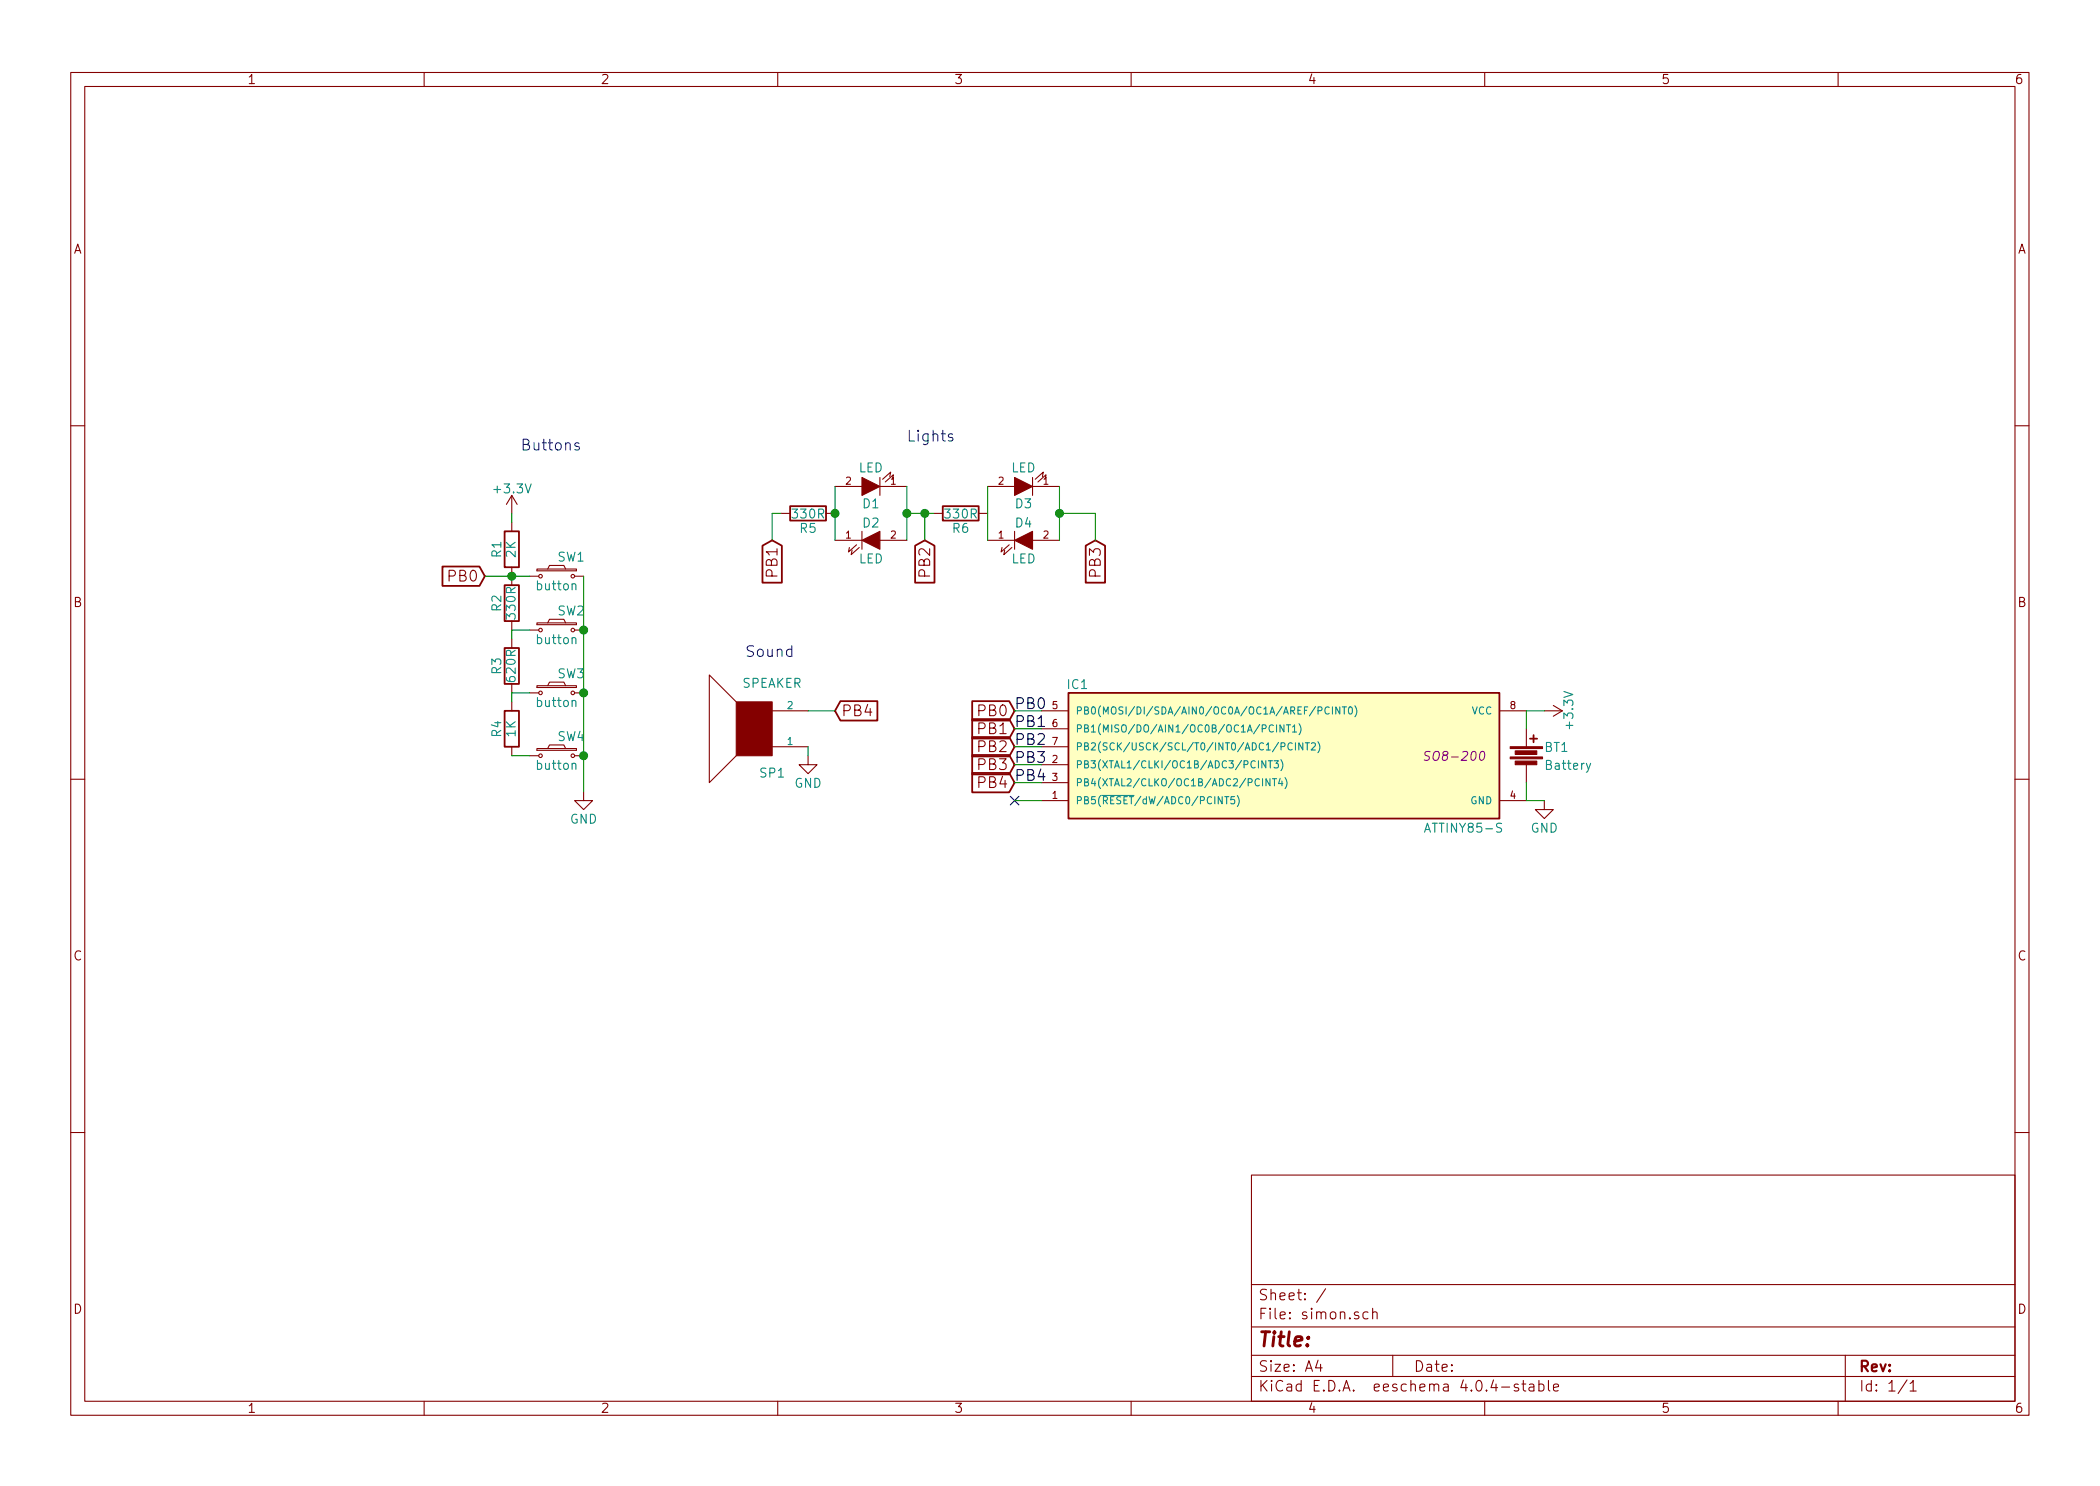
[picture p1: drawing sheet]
EESchema Schematic File Version 2
LIBS:power
LIBS:device
LIBS:transistors
LIBS:conn
LIBS:linear
LIBS:regul
LIBS:74xx
LIBS:cmos4000
LIBS:adc-dac
LIBS:memory
LIBS:xilinx
LIBS:microcontrollers
LIBS:dsp
LIBS:microchip
LIBS:analog_switches
LIBS:motorola
LIBS:texas
LIBS:intel
LIBS:audio
LIBS:interface
LIBS:digital-audio
LIBS:philips
LIBS:display
LIBS:cypress
LIBS:siliconi
LIBS:opto
LIBS:atmel
LIBS:contrib
LIBS:valves
LIBS:simon-cache
EELAYER 25 0
EELAYER END
$Descr A4 11693 8268
encoding utf-8
Sheet 1 1
Title ""
Date ""
Rev ""
Comp ""
Comment1 ""
Comment2 ""
Comment3 ""
Comment4 ""
$EndDescr
$Comp
L ATTINY85-S IC1
U 1 1
P 7150 4200
F 0 "IC1" H 6000 4600 50  0000 C CNN
F 1 "ATTINY85-S" H 8150 3800 50  0000 C CNN
F 2 "SO8-200" H 8100 4200 50  0000 C CIN
F 3 "" H 7150 4200 50  0000 C CNN
	1    7150 4200
	1    0    0    -1  
$EndComp
$Comp
L LED D4
U 1 1
P 5700 3000
F 0 "D4" H 5700 3100 50  0000 C CNN
F 1 "LED" H 5700 2900 50  0000 C CNN
F 2 "" H 5700 3000 50  0000 C CNN
F 3 "" H 5700 3000 50  0000 C CNN
	1    5700 3000
	1    0    0    -1  
$EndComp
$Comp
L LED D3
U 1 1
P 5700 2700
F 0 "D3" H 5700 2800 50  0000 C CNN
F 1 "LED" H 5700 2600 50  0000 C CNN
F 2 "" H 5700 2700 50  0000 C CNN
F 3 "" H 5700 2700 50  0000 C CNN
	1    5700 2700
	-1   0    0    1   
$EndComp
$Comp
L LED D1
U 1 1
P 4850 2700
F 0 "D1" H 4850 2800 50  0000 C CNN
F 1 "LED" H 4850 2600 50  0000 C CNN
F 2 "" H 4850 2700 50  0000 C CNN
F 3 "" H 4850 2700 50  0000 C CNN
	1    4850 2700
	-1   0    0    1   
$EndComp
$Comp
L LED D2
U 1 1
P 4850 3000
F 0 "D2" H 4850 3100 50  0000 C CNN
F 1 "LED" H 4850 2900 50  0000 C CNN
F 2 "" H 4850 3000 50  0000 C CNN
F 3 "" H 4850 3000 50  0000 C CNN
	1    4850 3000
	1    0    0    -1  
$EndComp
$Comp
L R R5
U 1 1
P 4500 2850
F 0 "R5" V 4580 2850 50  0000 C CNN
F 1 "330R" V 4500 2850 50  0000 C CNN
F 2 "" V 4430 2850 50  0000 C CNN
F 3 "" H 4500 2850 50  0000 C CNN
	1    4500 2850
	0    1    1    0   
$EndComp
$Comp
L R R6
U 1 1
P 5350 2850
F 0 "R6" V 5430 2850 50  0000 C CNN
F 1 "330R" V 5350 2850 50  0000 C CNN
F 2 "" V 5280 2850 50  0000 C CNN
F 3 "" H 5350 2850 50  0000 C CNN
	1    5350 2850
	0    1    1    0   
$EndComp
$Comp
L Battery BT1
U 1 1
P 8500 4200
F 0 "BT1" H 8600 4250 50  0000 L CNN
F 1 "Battery" H 8600 4150 50  0000 L CNN
F 2 "" V 8500 4240 50  0000 C CNN
F 3 "" V 8500 4240 50  0000 C CNN
	1    8500 4200
	1    0    0    -1  
$EndComp
$Comp
L SW_PUSH_SMALL_H SW2
U 1 1
P 3100 3500
F 0 "SW2" H 3180 3610 50  0000 C CNN
F 1 "button" H 3100 3450 50  0000 C CNN
F 2 "" H 3100 3700 50  0000 C CNN
F 3 "" H 3100 3700 50  0000 C CNN
	1    3100 3500
	1    0    0    -1  
$EndComp
$Comp
L SW_PUSH_SMALL_H SW3
U 1 1
P 3100 3850
F 0 "SW3" H 3180 3960 50  0000 C CNN
F 1 "button" H 3100 3800 50  0000 C CNN
F 2 "" H 3100 4050 50  0000 C CNN
F 3 "" H 3100 4050 50  0000 C CNN
	1    3100 3850
	1    0    0    -1  
$EndComp
$Comp
L SW_PUSH_SMALL_H SW1
U 1 1
P 3100 3200
F 0 "SW1" H 3180 3310 50  0000 C CNN
F 1 "button" H 3100 3150 50  0000 C CNN
F 2 "" H 3100 3400 50  0000 C CNN
F 3 "" H 3100 3400 50  0000 C CNN
	1    3100 3200
	1    0    0    -1  
$EndComp
$Comp
L R R2
U 1 1
P 2850 3350
F 0 "R2" V 2930 3350 50  0000 C CNN
F 1 "330R" V 2850 3350 50  0000 C CNN
F 2 "" V 2780 3350 50  0000 C CNN
F 3 "" H 2850 3350 50  0000 C CNN
	1    2850 3350
	-1   0    0    1   
$EndComp
$Comp
L R R3
U 1 1
P 2850 3700
F 0 "R3" V 2930 3700 50  0000 C CNN
F 1 "620R" V 2850 3700 50  0000 C CNN
F 2 "" V 2780 3700 50  0000 C CNN
F 3 "" H 2850 3700 50  0000 C CNN
	1    2850 3700
	-1   0    0    1   
$EndComp
$Comp
L R R4
U 1 1
P 2850 4050
F 0 "R4" V 2930 4050 50  0000 C CNN
F 1 "1K" V 2850 4050 50  0000 C CNN
F 2 "" V 2780 4050 50  0000 C CNN
F 3 "" H 2850 4050 50  0000 C CNN
	1    2850 4050
	-1   0    0    1   
$EndComp
Text Label 5650 3950 0    60   ~ 0
PB0
Text Label 5650 4050 0    60   ~ 0
PB1
Text Label 5650 4150 0    60   ~ 0
PB2
Text Label 5650 4250 0    60   ~ 0
PB3
Text Label 5650 4350 0    60   ~ 0
PB4
Text GLabel 2700 3200 0    60   Input ~ 0
PB0
Text GLabel 4300 3000 3    60   Input ~ 0
PB1
Text GLabel 5150 3000 3    60   Input ~ 0
PB2
Text GLabel 6100 3000 3    60   Input ~ 0
PB3
Text GLabel 4650 3950 2    60   Input ~ 0
PB4
Text GLabel 5650 3950 0    60   Input ~ 0
PB0
Text GLabel 5650 4050 0    60   Input ~ 0
PB1
Text GLabel 5650 4150 0    60   Input ~ 0
PB2
Text GLabel 5650 4250 0    60   Input ~ 0
PB3
Text GLabel 5650 4350 0    60   Input ~ 0
PB4
NoConn ~ 5650 4450
$Comp
L R R1
U 1 1
P 2850 3050
F 0 "R1" V 2930 3050 50  0000 C CNN
F 1 "2K" V 2850 3050 50  0000 C CNN
F 2 "" V 2780 3050 50  0000 C CNN
F 3 "" H 2850 3050 50  0000 C CNN
	1    2850 3050
	-1   0    0    1   
$EndComp
$Comp
L +3.3V #PWR1
U 1 1
P 2850 2850
F 0 "#PWR1" H 2850 2700 50  0001 C CNN
F 1 "+3.3V" H 2850 2990 50  0000 C CNN
F 2 "" H 2850 2850 50  0000 C CNN
F 3 "" H 2850 2850 50  0000 C CNN
	1    2850 2850
	1    0    0    -1  
$EndComp
$Comp
L +3.3V #PWR4
U 1 1
P 8600 3950
F 0 "#PWR4" H 8600 3800 50  0001 C CNN
F 1 "+3.3V" H 8600 4090 50  0000 C CNN
F 2 "" H 8600 3950 50  0000 C CNN
F 3 "" H 8600 3950 50  0000 C CNN
	1    8600 3950
	0    1    1    0   
$EndComp
$Comp
L GND #PWR5
U 1 1
P 8600 4450
F 0 "#PWR5" H 8600 4200 50  0001 C CNN
F 1 "GND" H 8600 4300 50  0000 C CNN
F 2 "" H 8600 4450 50  0000 C CNN
F 3 "" H 8600 4450 50  0000 C CNN
	1    8600 4450
	1    0    0    -1  
$EndComp
$Comp
L GND #PWR2
U 1 1
P 3250 4400
F 0 "#PWR2" H 3250 4150 50  0001 C CNN
F 1 "GND" H 3250 4250 50  0000 C CNN
F 2 "" H 3250 4400 50  0000 C CNN
F 3 "" H 3250 4400 50  0000 C CNN
	1    3250 4400
	1    0    0    -1  
$EndComp
$Comp
L SW_PUSH_SMALL_H SW4
U 1 1
P 3100 4200
F 0 "SW4" H 3180 4310 50  0000 C CNN
F 1 "button" H 3100 4150 50  0000 C CNN
F 2 "" H 3100 4400 50  0000 C CNN
F 3 "" H 3100 4400 50  0000 C CNN
	1    3100 4200
	1    0    0    -1  
$EndComp
$Comp
L SPEAKER SP1
U 1 1
P 4200 4050
F 0 "SP1" H 4100 4300 50  0000 C CNN
F 1 "SPEAKER" H 4100 3800 50  0000 C CNN
F 2 "" H 4200 4050 50  0000 C CNN
F 3 "" H 4200 4050 50  0000 C CNN
	1    4200 4050
	-1   0    0    1   
$EndComp
Wire Wire Line
	2850 3900 2850 3850
Wire Wire Line
	2850 3550 2850 3500
Wire Wire Line
	2850 4200 2950 4200
Wire Wire Line
	2850 3850 2950 3850
Wire Wire Line
	2850 3500 2950 3500
Wire Wire Line
	2950 3200 2700 3200
Wire Wire Line
	3250 3200 3250 4400
Connection ~ 3250 3500
Connection ~ 3250 3850
Connection ~ 3250 4200
Wire Wire Line
	5650 3950 5800 3950
Wire Wire Line
	5800 4050 5650 4050
Wire Wire Line
	5650 4150 5800 4150
Wire Wire Line
	5800 4250 5650 4250
Wire Wire Line
	5800 4350 5650 4350
Wire Wire Line
	5650 4450 5800 4450
Wire Wire Line
	8500 3950 8600 3950
Wire Wire Line
	8500 4450 8600 4450
Wire Wire Line
	2850 2850 2850 2900
Connection ~ 2850 3200
Wire Wire Line
	8500 3950 8500 4050
Wire Wire Line
	8500 4350 8500 4450
Wire Wire Line
	5050 2700 5050 3000
Wire Wire Line
	5500 2700 5500 3000
Wire Wire Line
	5900 2700 5900 3000
Wire Wire Line
	4650 2700 4650 3000
Connection ~ 4650 2850
Wire Wire Line
	6100 3000 6100 2850
Wire Wire Line
	6100 2850 5900 2850
Connection ~ 5900 2850
Wire Wire Line
	5050 2850 5200 2850
Connection ~ 5050 2850
Wire Wire Line
	5150 2850 5150 3000
Connection ~ 5150 2850
Wire Wire Line
	4350 2850 4300 2850
Wire Wire Line
	4300 2850 4300 3000
Wire Wire Line
	4650 3950 4500 3950
$Comp
L GND #PWR3
U 1 1
P 4500 4200
F 0 "#PWR3" H 4500 3950 50  0001 C CNN
F 1 "GND" H 4500 4050 50  0000 C CNN
F 2 "" H 4500 4200 50  0000 C CNN
F 3 "" H 4500 4200 50  0000 C CNN
	1    4500 4200
	1    0    0    -1  
$EndComp
Wire Wire Line
	4500 4200 4500 4150
Text Notes 5050 2450 0    60   ~ 0
Lights
Text Notes 4150 3650 0    60   ~ 0
Sound
Text Notes 2900 2500 0    60   ~ 0
Buttons
$EndSCHEMATC
